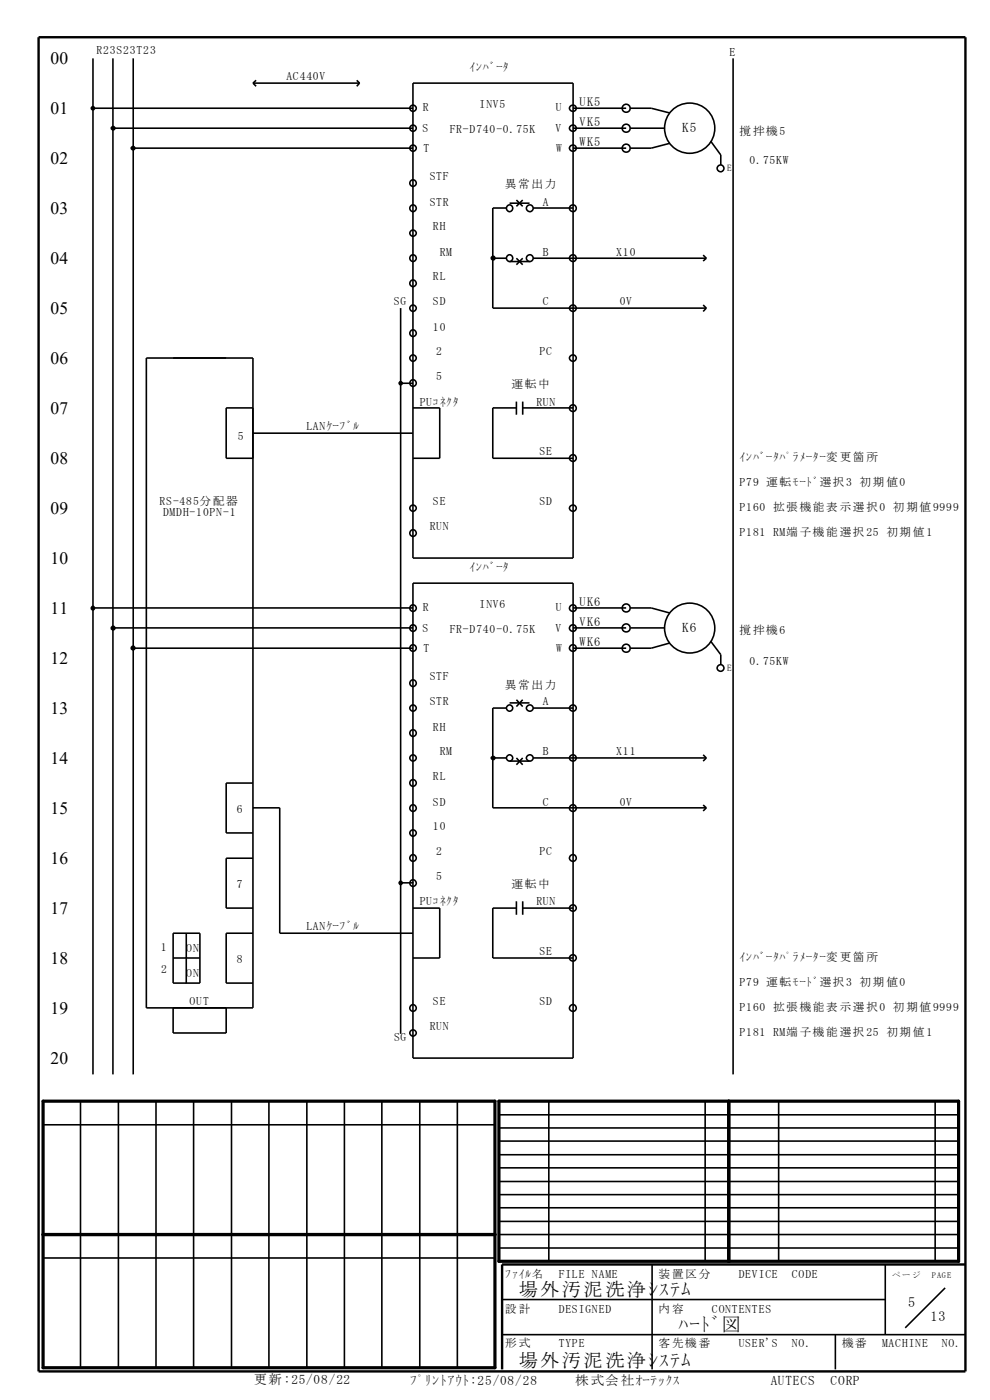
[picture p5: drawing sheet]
<svg xmlns="http://www.w3.org/2000/svg" width="210mm" height="297mm" viewBox="0 0 210 297" stroke-linecap="round" stroke-linejoin="round" font-family="sans-serif">
<path d="M9.1 233.6h95.9v56.6h-95.9zM105.8 233.6h97.5v34h-97.5zM154.6 233.6v34M9.1 261.9h95.9" fill="none" stroke="#000" stroke-width=".68"/>
<g fill="none" stroke="#000" stroke-width=".34">
<path d="M19.7 12.4v215.5M24 12.4v215.5M28.3 12.4v215.5M53.7 17.6h22.6M53.7 17.6l.6 .7M54.3 17l-.6 .6M75.7 17l.6 .6M76.3 17.6l-.6 .7M87.6 17.6h34v100.8h-34zM155.5 12.4v215.5M19.7 23h67.9M24 27.2h63.6"/>
<path d="M28.3 31.4h59.3M121.6 31.4h11.2M121.6 27.2h11.2M121.6 23h11.2M133.7 23h4.4l4 1M133.8 27.2h7.2M142.1 30.4l-4 1h-4.3M150.8 30l2.1 2.9v2.1M104.5 54.8h2.9M107.4 44.1h-2.9v21.3h45.3M108.1 43.1h4.2M108.1 55.5h4.2"/>
<path d="M109.5 42.4l1.4 1.4M109.5 54.8l1.4 1.4M110.9 42.4l-1.4 1.4M110.9 54.8l-1.4 1.4M113.1 44.1h8.5M113.1 54.8h36.7M149.2 54.1l.6 .7M149.8 54.8l-.6 .6M31 75.9h22.7v137.9h-22.7zM85 65.4v153.9M149.2 64.7l.6 .7M149.8 65.4l-.6 .7"/>
<path d="M53.7 86.5h-5.7v10.7h5.7M53.7 91.9h33.9M85 81.3h2.6M87.6 86.5h5.7v10.7h-5.7M109.5 85.2v2.8M109.5 86.5h-5v10.7h17.1M110.9 85.2v2.8M110.9 86.5h10.7M19.7 129h67.9M24 133.2h63.6M28.3 137.5h59.3M87.6 123.7h34v100.8h-34z"/>
<path d="M121.6 137.5h11.2M121.6 133.2h11.2M121.6 129h11.2M133.7 129h4.4l4 1.1M133.8 133.2h7.2M142.1 136.4l-4 1.1h-4.3M150.8 136.1l2.1 2.8v2.1M107.4 150.2h-2.9v21.2h45.3M108.1 149.1h4.2M109.5 148.4l1.4 1.5M110.9 148.4l-1.4 1.5M113.1 150.2h8.5"/>
<path d="M53.7 171.4h5.6v26.6h28.3M53.7 166.1h-5.7v10.6h5.7M104.5 160.8h2.9M108.1 161.5h4.2M109.5 160.8l1.4 1.4M110.9 160.8l-1.4 1.4M113.1 160.8h36.7M149.2 160.1l.6 .7M149.2 170.8l.6 .6M149.8 160.8l-.6 .7M149.8 171.4l-.6 .6M36.7 198h5.7v10.6h-5.7z"/>
<path d="M39.5 198v10.6M53.7 182.1h-5.7v10.5h5.7M53.7 198h-5.7v10.6h5.7M85 187.3h2.6M87.6 192.6h5.7v10.6h-5.7M109.5 191.2v2.9M109.5 192.6h-5v10.6h17.1M110.9 191.2v2.9M110.9 192.6h10.7M36.7 203.2h5.7M36.7 213.8v5.3h11.3v-5.3M9.1 238.6h95.9"/>
<path d="M17.1 233.6v56.6M25.1 233.6v56.6M33.1 233.6v56.6M41.1 233.6v56.6M49.1 233.6v56.6M57 233.6v56.6M65.1 233.6v56.6M73.1 233.6v56.6M81 233.6v56.6M89 233.6v56.6M97 233.6v56.6M105.8 239.3h97.5"/>
<path d="M105.8 236.5h97.5M116.4 233.6v34M149.6 233.6v34M165.2 233.6v34M198.4 233.6v34M105.8 259.1h97.5M105.8 256.2h97.5M105.8 253.4h97.5M105.8 250.6h97.5M105.8 247.8h97.5M105.8 245h97.5M105.8 242.1h97.5"/>
<path d="M9.1 266.9h95.9M105.8 264.8h97.5M105.8 261.9h97.5M106.5 275.7h81.3M138.3 268.2v22.3M187.8 268.2v14.9M200.5 273.2l-8.5 8.5M106.5 283.1h98.3M177.2 283.1v7.4"/>
<circle cx="87.6" cy="38.8" r=".69"/>
<circle cx="87.6" cy="31.4" r=".67"/>
<circle cx="87.6" cy="23" r=".67"/>
<circle cx="87.6" cy="27.2" r=".67"/>
<circle cx="121.5" cy="27.2" r=".69"/>
<circle cx="121.5" cy="23" r=".69"/>
<circle cx="121.5" cy="31.4" r=".69"/>
<circle cx="132.8" cy="31.4" r=".85"/>
<circle cx="132.8" cy="27.2" r=".85"/>
<circle cx="132.8" cy="23" r=".85"/>
<circle cx="146.3" cy="27.2" r="5.3"/>
<circle cx="152.9" cy="35.7" r=".71"/>
<circle cx="87.6" cy="44.2" r=".7"/>
<circle cx="87.6" cy="54.7" r=".7"/>
<circle cx="87.6" cy="49.5" r=".67"/>
<circle cx="108.1" cy="44.2" r=".68"/>
<circle cx="108.1" cy="54.7" r=".68"/>
<circle cx="112.4" cy="54.8" r=".71"/>
<circle cx="112.4" cy="44.2" r=".71"/>
<circle cx="121.5" cy="44.2" r=".71"/>
<circle cx="121.5" cy="54.8" r=".71"/>
<circle cx="87.6" cy="70.7" r=".7"/>
<circle cx="87.6" cy="60.1" r=".7"/>
<circle cx="87.6" cy="65.4" r=".68"/>
<circle cx="87.6" cy="76" r=".68"/>
<circle cx="121.5" cy="65.4" r=".69"/>
<circle cx="121.5" cy="76" r=".69"/>
<circle cx="87.6" cy="81.2" r=".7"/>
<circle cx="121.5" cy="86.6" r=".71"/>
<circle cx="121.5" cy="97.2" r=".71"/>
<circle cx="87.6" cy="113.1" r=".7"/>
<circle cx="87.6" cy="107.8" r=".67"/>
<circle cx="121.5" cy="107.8" r=".69"/>
<circle cx="87.6" cy="133.2" r=".69"/>
<circle cx="87.6" cy="137.5" r=".69"/>
<circle cx="87.6" cy="129" r=".69"/>
<circle cx="121.5" cy="137.5" r=".71"/>
<circle cx="121.5" cy="129" r=".71"/>
<circle cx="121.5" cy="133.2" r=".71"/>
<circle cx="132.8" cy="137.5" r=".85"/>
<circle cx="132.8" cy="133.2" r=".85"/>
<circle cx="132.8" cy="129" r=".85"/>
<circle cx="146.3" cy="133.2" r="5.3"/>
<circle cx="87.6" cy="155.5" r=".7"/>
<circle cx="87.6" cy="144.9" r=".7"/>
<circle cx="87.6" cy="150.2" r=".67"/>
<circle cx="108.1" cy="150.2" r=".66"/>
<circle cx="112.4" cy="150.2" r=".69"/>
<circle cx="121.5" cy="150.2" r=".69"/>
<circle cx="152.9" cy="141.7" r=".71"/>
<circle cx="87.6" cy="166.1" r=".7"/>
<circle cx="87.6" cy="171.4" r=".7"/>
<circle cx="87.6" cy="176.7" r=".68"/>
<circle cx="87.6" cy="160.8" r=".67"/>
<circle cx="108.1" cy="160.8" r=".66"/>
<circle cx="112.4" cy="160.8" r=".69"/>
<circle cx="121.5" cy="171.4" r=".71"/>
<circle cx="121.5" cy="160.8" r=".69"/>
<circle cx="87.6" cy="187.3" r=".7"/>
<circle cx="87.6" cy="182" r=".7"/>
<circle cx="121.5" cy="182" r=".71"/>
<circle cx="121.5" cy="192.6" r=".7"/>
<circle cx="87.6" cy="213.8" r=".7"/>
<circle cx="87.6" cy="219.1" r=".67"/>
<circle cx="121.5" cy="213.8" r=".72"/>
<circle cx="121.5" cy="203.2" r=".7"/>
</g>
<path d="M8.2 7.9h196.6v283h-196.6zM204.8 268.2h-98.3v22.3" fill="none" stroke="#000" stroke-width=".51"/>
<g fill="#000" stroke="#000" stroke-width=".34">
<circle cx="19.7" cy="23" r=".34"/>
<circle cx="24" cy="27.2" r=".37"/>
<circle cx="28.2" cy="31.4" r=".37"/>
<circle cx="104.6" cy="54.7" r=".38"/>
<circle cx="85" cy="81.3" r=".34"/>
<circle cx="19.7" cy="129" r=".36"/>
<circle cx="24" cy="133.2" r=".38"/>
<circle cx="28.2" cy="137.5" r=".38"/>
<circle cx="104.6" cy="160.8" r=".36"/>
<circle cx="85" cy="187.3" r=".34"/>
</g>
<g font-size="4.1">
<text x="110.1" y="274.8">場外汚泥洗浄ｼｽﾃﾑ</text>
<text x="143.9" y="282.3">ﾊｰﾄﾞ図</text>
<text x="110.1" y="290.1">場外汚泥洗浄ｼｽﾃﾑ</text>
</g>
<g font-size="3.7">
<text x="10.7" y="13.6">00</text>
<text x="10.7" y="24.2">01</text>
<text x="10.7" y="34.8">02</text>
<text x="10.7" y="45.4">03</text>
<text x="10.7" y="56.1">04</text>
<text x="10.7" y="66.6">05</text>
<text x="10.7" y="77.2">06</text>
<text x="10.7" y="87.8">07</text>
<text x="10.7" y="98.5">08</text>
<text x="10.7" y="109.1">09</text>
<text x="10.7" y="119.7">10</text>
<text x="10.7" y="130.2">11</text>
<text x="10.7" y="140.9">12</text>
<text x="10.7" y="151.5">13</text>
<text x="10.7" y="162.1">14</text>
<text x="10.7" y="172.6">15</text>
<text x="10.7" y="183.3">16</text>
<text x="10.7" y="193.9">17</text>
<text x="10.7" y="204.5">18</text>
<text x="10.7" y="215.1">19</text>
<text x="10.7" y="225.7">20</text>
</g>
<g font-size="3">
<text x="192.6" y="277.3">5</text>
<text x="197.3" y="280.2">13</text>
</g>
<g font-size="2.8">
<text x="144.7" y="28">K5</text>
<text x="144.7" y="134.1">K6</text>
<text x="53.8" y="293.6">更新:25/08/22</text>
<text x="87" y="293.8">ﾌﾟﾘﾝﾄｱｳﾄ:25/08/28</text>
<text x="122.1" y="293.7">株式会社ｵｰﾃｯｸｽ</text>
<text x="163.5" y="293.7">AUTECS</text>
<text x="176.2" y="293.7">CORP</text>
</g>
<g font-size="2.6">
<text x="122.9" y="22.5">UK5</text>
<text x="122.9" y="26.7">VK5</text>
<text x="122.9" y="31">WK5</text>
<text x="122.9" y="128.5">UK6</text>
<text x="122.9" y="132.8">VK6</text>
<text x="122.9" y="137">WK6</text>
</g>
<g font-size="2.5">
<text x="20.5" y="11.4">R23S23T23</text>
<text x="154.8" y="11.8">E</text>
<text x="60.8" y="17">AC440V</text>
<text x="99.6" y="15.1">ｲﾝﾊﾞｰﾀ</text>
<text x="89.7" y="23.6">R</text>
<text x="101.7" y="22.9">INV5</text>
<text x="117.9" y="23.6">U</text>
<text x="89.6" y="28">S</text>
<text x="95.4" y="28.2">FR-D740-0.75K</text>
<text x="117.8" y="28">V</text>
<text x="156.9" y="28.5">撹拌機5</text>
<text x="89.8" y="32.3">T</text>
<text x="118" y="32.2">W</text>
<text x="159" y="34.9">0.75KW</text>
<text x="91.2" y="38.3">STF</text>
<text x="107.1" y="40">異常出力</text>
<text x="91.2" y="43.6">STR</text>
<text x="115.1" y="43.6">A</text>
<text x="91.8" y="48.9">RH</text>
<text x="91.8" y="59.4">RL</text>
<text x="93.3" y="54.2">RM</text>
<text x="115.1" y="54.2">B</text>
<text x="130.7" y="54.2">X10</text>
<text x="83.5" y="64.8">SG</text>
<text x="91.8" y="64.8">SD</text>
<text x="115.1" y="64.8">C</text>
<text x="131.5" y="64.8">0V</text>
<text x="91.8" y="70.1">10</text>
<text x="92.5" y="75.4">2</text>
<text x="114.4" y="75.4">PC</text>
<text x="92.5" y="80.7">5</text>
<text x="108.5" y="82.4">運転中</text>
<text x="89" y="86">PUｺﾈｸﾀ</text>
<text x="113.8" y="86">RUN</text>
<text x="50.4" y="93.4">5</text>
<text x="65" y="91.3">LANｹｰﾌﾞﾙ</text>
<text x="114.4" y="96.6">SE</text>
<text x="156.9" y="97.8">ｲﾝﾊﾞｰﾀﾊﾟﾗﾒｰﾀｰ変 更箇 所</text>
<text x="33.9" y="107.2">RS-485分配器</text>
<text x="91.8" y="107.2">SE</text>
<text x="114.4" y="107.2">SD</text>
<text x="156.9" y="103.1">P79 運転ﾓｰﾄﾞ選択3 初期 値0</text>
<text x="34.6" y="109.6">DMDH-10PN-1</text>
<text x="91.2" y="112.5">RUN</text>
<text x="156.9" y="108.5">P160 拡張 機能表 示選 択0 初 期値 9999</text>
<text x="156.9" y="113.7">P181 RM端 子機能 選択 25 初期値 1</text>
<text x="99.6" y="121.1">ｲﾝﾊﾞｰﾀ</text>
<text x="89.7" y="129.6">R</text>
<text x="101.7" y="129">INV6</text>
<text x="117.9" y="129.6">U</text>
<text x="89.6" y="134.1">S</text>
<text x="95.4" y="134.2">FR-D740-0.75K</text>
<text x="117.8" y="134.1">V</text>
<text x="156.9" y="134.5">撹拌機6</text>
<text x="89.8" y="138.3">T</text>
<text x="118" y="138.3">W</text>
<text x="159" y="141">0.75KW</text>
<text x="91.2" y="144.3">STF</text>
<text x="91.2" y="149.6">STR</text>
<text x="107.1" y="146.1">異常出力</text>
<text x="115.1" y="149.6">A</text>
<text x="91.8" y="155">RH</text>
<text x="93.3" y="160.2">RM</text>
<text x="115.1" y="160.2">B</text>
<text x="130.7" y="160.2">X11</text>
<text x="91.8" y="165.6">RL</text>
<text x="50.3" y="172.6">6</text>
<text x="91.8" y="170.9">SD</text>
<text x="115.1" y="170.9">C</text>
<text x="131.5" y="170.9">0V</text>
<text x="91.8" y="176.1">10</text>
<text x="92.5" y="181.5">2</text>
<text x="114.4" y="181.5">PC</text>
<text x="50.3" y="188.5">7</text>
<text x="92.5" y="186.7">5</text>
<text x="108.5" y="188.5">運転中</text>
<text x="65" y="197.4">LANｹｰﾌﾞﾙ</text>
<text x="89" y="192">PUｺﾈｸﾀ</text>
<text x="113.8" y="192">RUN</text>
<text x="34.1" y="201.8">1</text>
<text x="39.5" y="202">ON</text>
<text x="114.4" y="202.6">SE</text>
<text x="156.9" y="203.9">ｲﾝﾊﾞｰﾀﾊﾟﾗﾒｰﾀｰ変 更箇 所</text>
<text x="34.2" y="206.4">2</text>
<text x="39.5" y="207.2">ON</text>
<text x="50.3" y="204.4">8</text>
<text x="156.9" y="209.2">P79 運転ﾓｰﾄﾞ選択3 初期 値0</text>
<text x="40.2" y="213.3">OUT</text>
<text x="91.8" y="213.3">SE</text>
<text x="114.4" y="213.3">SD</text>
<text x="156.9" y="214.5">P160 拡張 機能表 示選 択0 初 期値 9999</text>
<text x="83.6" y="220.8">SG</text>
<text x="91.2" y="218.5">RUN</text>
<text x="156.9" y="219.8">P181 RM端 子機能 選択 25 初期値 1</text>
<text x="107.2" y="271">ﾌｧｲﾙ名</text>
<text x="118.5" y="271">FILE NAME</text>
<text x="139.7" y="271">装置区 分</text>
<text x="156.7" y="271">DEVICE</text>
<text x="168" y="271">CODE</text>
<text x="107.2" y="278.5">設 計</text>
<text x="118.5" y="278.5">DESIGNED</text>
<text x="139.7" y="278.5">内容</text>
<text x="151" y="278.5">CONTENTES</text>
<text x="107.2" y="285.9">形 式</text>
<text x="118.5" y="285.9">TYPE</text>
<text x="139.7" y="285.9">客先機 番</text>
<text x="156.7" y="285.9">USER'S</text>
<text x="168" y="285.9">NO.</text>
<text x="178.6" y="285.9">機番</text>
<text x="187.1" y="285.9">MACHINE</text>
<text x="199.8" y="285.9">NO.</text>
</g>
<g font-size="1.9">
<text x="154.2" y="36.3">E</text>
<text x="154.2" y="142.4">E</text>
</g>
<g font-size="1.8">
<text x="189.2" y="271">ペ ー ジ</text>
<text x="197.7" y="271">PAGE</text>
</g>
</svg>
